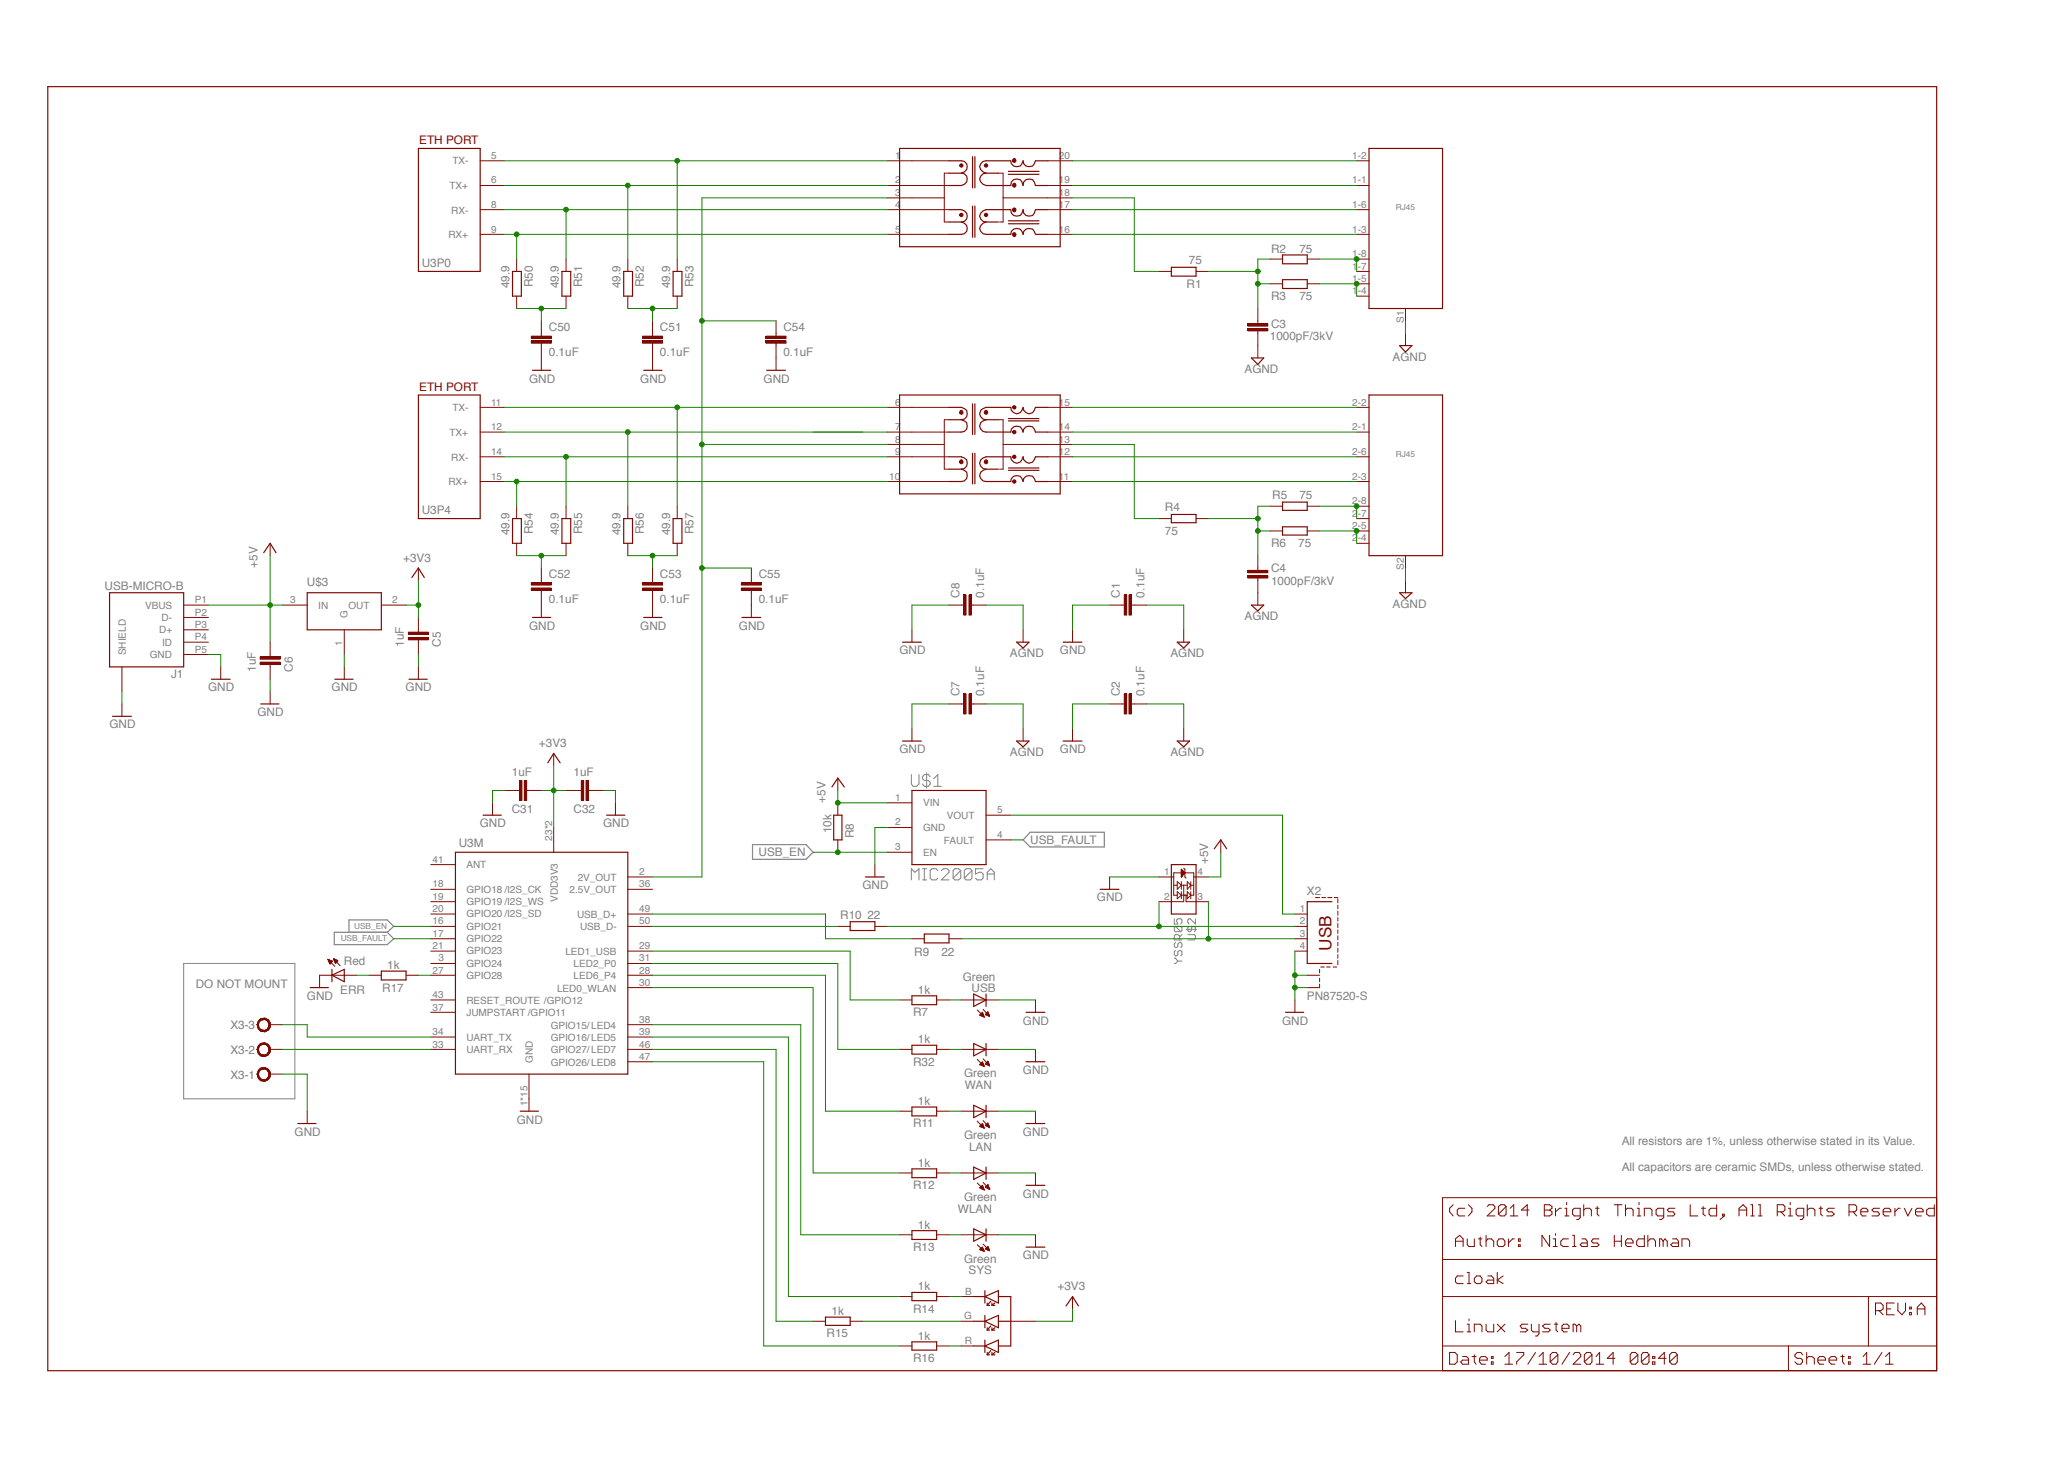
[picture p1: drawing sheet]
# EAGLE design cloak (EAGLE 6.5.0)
Rionita inn - Base board for 700-series
AUTHOR: Niclas Hedhman; REVISION: B
FRAME3 (DINA3_L): SHEET_DESCRIPTION: Linux system

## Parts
C1  0.1uF  C-EUC0603  [C0603]
C2  0.1uF  C-EUC0603  [C0603]
C3  1000pF/3kV  C-EUC1808  [C1808]
C4  1000pF/3kV  C-EUC1808  [C1808]
C5  1uF  C-EUC0603  [C0603]
C6  1uF  C-EUC0603  [C0603]
C7  0.1uF  C-EUC0603  [C0603]
C8  0.1uF  C-EUC0603  [C0603]
C31  1uF  C-EUC0603  [C0603]
C32  1uF  C-EUC0603  [C0603]
C50  0.1uF  C-EUC0603  [C0603]
C51  0.1uF  C-EUC0603  [C0603]
C52  0.1uF  C-EUC0603  [C0603]
C53  0.1uF  C-EUC0603  [C0603]
C54  0.1uF  C-EUC0603  [C0603]
C55  0.1uF  C-EUC0603  [C0603]
CLOAK  LTST-C19FD1WT  [LTST-C19FD1WT]
ERR  Red  LEDCHIP-LED0603  [CHIP-LED0603]
J1  USB-MICRO-B  [CON2_USB_MICRO_B_AT]
LAN  Green  LEDCHIP-LED0603  [CHIP-LED0603]
P4  ETHERNET_2PORT  [SJA-1X2]
R1  75  R-EU_R0805  [R0805]
R2  75  R-EU_R0805  [R0805]
R3  75  R-EU_R0805  [R0805]
R4  75  R-EU_R0805  [R0805]
R5  75  R-EU_R0805  [R0805]
R6  75  R-EU_R0805  [R0805]
R7  1k  R-EU_R0603  [R0603]
R8  10k  R-EU_R0603  [R0603]
R9  22  R-EU_R0805  [R0805]
R10  22  R-EU_R0805  [R0805]
R11  1k  R-EU_R0603  [R0603]
R12  1k  R-EU_R0603  [R0603]
R13  1k  R-EU_R0603  [R0603]
R14  1k  R-EU_R0603  [R0603]
R15  1k  R-EU_R0603  [R0603]
R16  1k  R-EU_R0603  [R0603]
R17  1k  R-EU_R0603  [R0603]
R32  1k  R-EU_R0603  [R0603]
R50  49.9  R-EU_R0805  [R0805]
R51  49.9  R-EU_R0805  [R0805]
R52  49.9  R-EU_R0805  [R0805]
R53  49.9  R-EU_R0805  [R0805]
R54  49.9  R-EU_R0805  [R0805]
R55  49.9  R-EU_R0805  [R0805]
R56  49.9  R-EU_R0805  [R0805]
R57  49.9  R-EU_R0805  [R0805]
SYS  Green  LEDCHIP-LED0603  [CHIP-LED0603]
TR1  HST2038DR  [H2038]
U3  DRAGINO_HE  [DRAGINO_HE]
U$1  MIC2005A  [SOT-23-5]
U$2  YSSR05  [YSSR05]
U$3  LDO_REGL  [SOT23]
USB  Green  LEDCHIP-LED0603  [CHIP-LED0603]
WAN  Green  LEDCHIP-LED0603  [CHIP-LED0603]
WLAN  Green  LEDCHIP-LED0603  [CHIP-LED0603]
X2  PN87520-S  [PN87520-S]
X3  MKDSN1,5/3-5,08  [MKDSN1,5/3-5,08]

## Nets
2V: C54.1 C55.1 TR1.3(CT1) TR1.8(CT1) U3.2(M:2V_OUT)
+3V3 [power]: C5.1 C31.1 C32.1 CLOAK.A U3.23(M:VDD3V3) U3.24(M:VDD3V3) U$3.2(OUT)
+5V: C6.1 J1.P1(VBUS) R8.2 U$1.1(VIN) U$2.4(+) U$3.3(IN)
AGND: C1.2 C2.2 C3.2 C4.2 C7.2 C8.2 P4.S1(SHIELD) P4.S2(SHIELD)
GND: C1.1 C2.1 C5.2 C6.2 C7.1 C8.1 C31.2 C32.2 C50.2 C51.2 C52.2 C53.2 C54.2 C55.2 ERR.C J1.P5(GND) J1.S1(SHIELD) J1.S2(SHIELD) J1.S3(SHIELD) J1.S4(SHIELD) J1.S5(SHIELD) J1.S6(SHIELD) LAN.C SYS.C U3.1(M:GND) U3.4(M:GND) U3.7(M:GND) U3.10(M:GND) U3.13(M:GND) U3.22(M:GND) U3.25(M:GND) U3.26(M:GND) U3.32(M:GND) U3.35(M:GND) U3.40(M:GND) U3.42(M:GND) U3.44(M:GND) U3.45(M:GND) U3.48(M:GND) U$1.2(GND) U$2.1(C) U$3.1(G) USB.C WAN.C WLAN.C X2.4 X2.S1 X2.S2 X3.1
N$1: R32.2 WAN.A
N$2: R7.2 USB.A
N$3: U$1.5(VOUT) X2.1
N$4: R10.2 U3.50(M:USB_D-)
N$5: R9.2 U3.49(M:USB_D+)
N$6: R10.1 U$2.2(B) X2.2
N$7: R9.1 U$2.3(A) X2.3
N$8: LAN.A R11.2
N$9: R12.2 WLAN.A
N$10: R13.2 SYS.A
N$11: CLOAK.B R14.2
N$12: R7.1 U3.29(M:LED1_USB)
N$13: R32.1 U3.31(M:LED2_P0)
N$14: R11.1 U3.28(M:LED6_P4)
N$15: R12.1 U3.30(M:LED0_WLAN)
N$16: R13.1 U3.38(M:LED4)
N$17: R14.1 U3.39(M:LED5)
N$18: CLOAK.G R15.2
N$19: CLOAK.R R16.2
N$20: R15.1 U3.46(M:LED7)
N$21: R16.1 U3.47(M:LED8)
N$22: ERR.A R17.1
N$23: C50.1 R50.2 R51.2
N$24: R17.2 U3.27(M:GPIO28)
N$25: C51.1 R52.2 R53.2
N$27: C52.1 R54.2 R55.2
N$39: C53.1 R56.2 R57.2
N$44: P4.1-2 TR1.20(TX+)
N$45: P4.1-1 TR1.19(TX-)
N$46: P4.1-6 TR1.17(RX+)
N$47: P4.1-3 TR1.16(RX-)
N$60: P4.1-7 P4.1-8 R2.1
N$61: P4.1-4 P4.1-5 R3.1
N$62: P4.2-7 P4.2-8 R5.1
N$63: P4.2-4 P4.2-5 R6.2
N$64: C4.1 R4.2 R5.2 R6.1
N$65: C3.1 R1.1 R2.2 R3.2
N$70: P4.2-2 TR1.15(TX+)
N$71: P4.2-1 TR1.14(TX-)
N$72: P4.2-6 TR1.12(RX+)
N$73: P4.2-3 TR1.11(RX-)
N$74: R4.1 TR1.13(CT2)
N$75: R1.2 TR1.18(CT2)
P0-RX+: R50.1 TR1.5(RD-) U3.9(P0:RX+)
P0-RX-: R51.1 TR1.4(RD+) U3.8(P0:RX-)
P0-TX+: R52.1 TR1.2(TD-) U3.6(P0:TX+)
P0-TX-: R53.1 TR1.1(TD+) U3.5(P0:TX-)
P4-RX+: R54.1 TR1.10(RD-) U3.15(P4:RX+)
P4-RX-: R55.1 TR1.9(RD+) U3.14(P4:RX-)
P4-TX+: R56.1 TR1.7(TD-) U3.12(P4:TX+)
P4-TX-: R57.1 TR1.6(TD+) U3.11(P4:TX-)
RX: U3.33(M:UART_RX) X3.2
TX: U3.34(M:UART_TX) X3.3
USB_EN: R8.1 U3.16(M:GPIO21) U$1.3(EN)
USB_FAULT: U3.17(M:GPIO22) U$1.4(FAULT)
Unconnected: J1.P2(D-) J1.P3(D+) J1.P4(ID) U3.3(M:GPIO24) U3.18(M:GPIO18) U3.19(M:GPIO19) U3.20(M:GPIO20) U3.21(M:GPIO23) U3.37(M:JUMPSTART) U3.41(M:ANT) U3.43(M:RESET_ROUTE)

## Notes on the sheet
- DO NOT MOUNT
- All resistors are 1%, unless otherwise stated in its Value.
  
  All capacitors are ceramic SMDs, unless otherwise stated.

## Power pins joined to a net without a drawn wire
2.5V_OUT: U3.36(M:2.5V_OUT)

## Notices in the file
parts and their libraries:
frames: (c) 2014 Bright Things Ltd, All Rights Reserved
